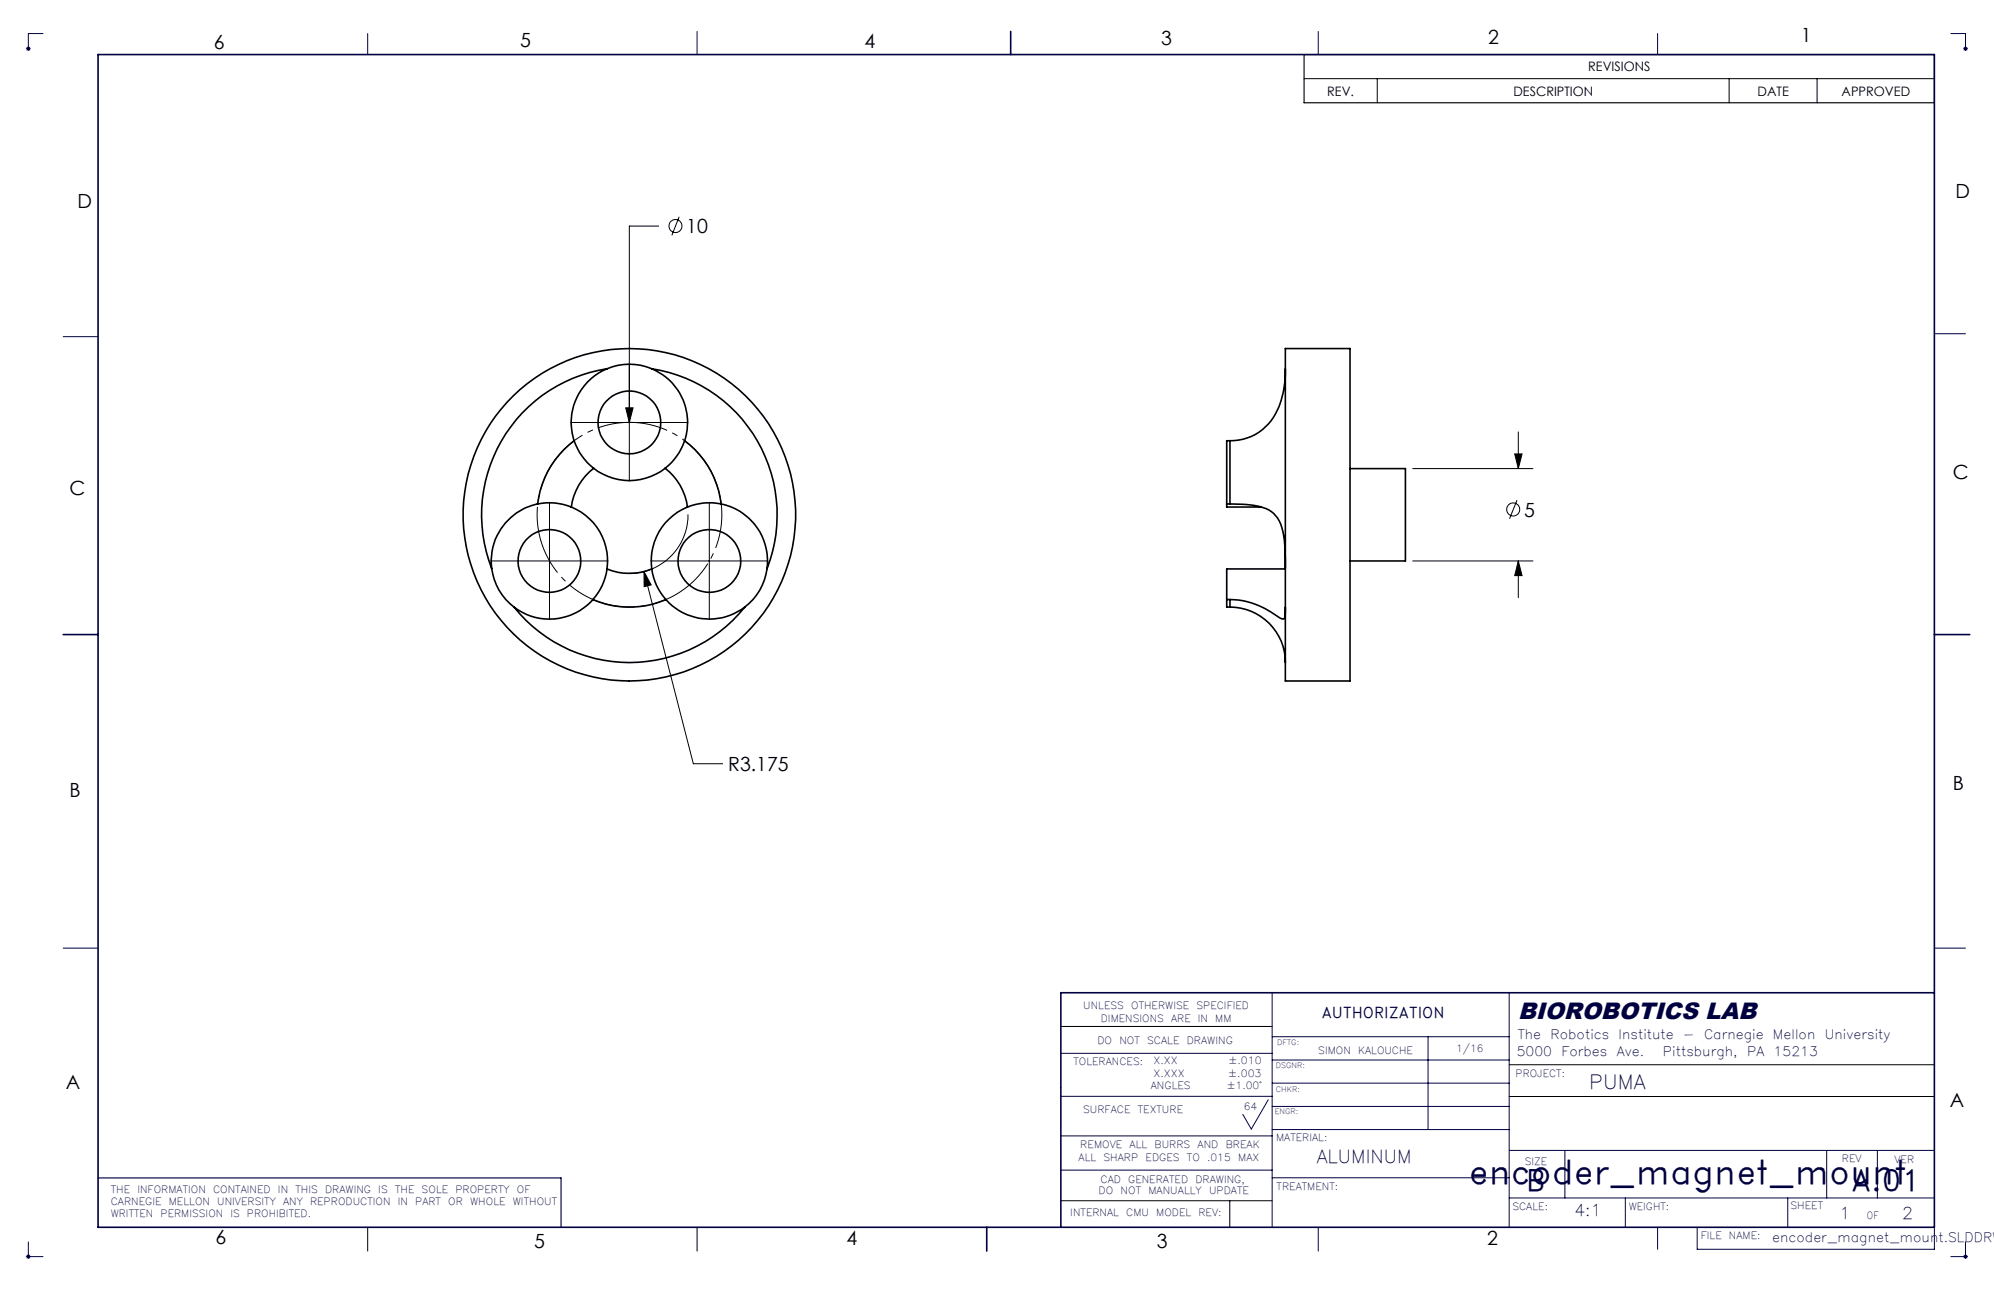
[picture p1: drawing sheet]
<svg xmlns="http://www.w3.org/2000/svg" width="432mm" height="279mm" viewBox="0 0 432 279" stroke-linecap="round" stroke-linejoin="round" font-family="sans-serif">
<g fill="none" stroke="#000" stroke-width=".22">
<path d="M282.4 17h136.5M298.2 17v5.3M374.4 17v5.3M393.5 17v5.3M142.6 49h-6.3v55.2M147.1 47l-1.6 4M123.6 91.5h25.4M135.5 88.3h1.6l-.8 3.2zM328 98.3h1.6l-.8 3.2zM328.8 93.6v7.9M119 108.8v25.4M149 111.4a12.6 12.6 0 0 1-12.6 12.8"/>
<path d="M153.6 108.8v25.4M305.9 101.5h26.1M328.5 108.3l-1.6 4.1M106.3 121.5h25.4M139.5 123.8l10.6 41.6h6.4M139.5 123.8l1.5 2.9-1.5 .4zM140.9 121.5h25.4M305.9 121.5h26.1M328.8 121.5v7.9M328.8 121.5l.8 3.2h-1.6zM229.7 222.3h45.8M326.8 230.6h92.1"/>
<path d="M326.8 237.5h92.1M79.6 265.8v5.2M151 265.8v5.2M229.7 260.1h45.8M266.3 260.1v5.7"/>
<circle cx="146.3" cy="49" r="1.41"/>
<circle cx="327.7" cy="110.3" r="1.42"/>
</g>
<path d="M155.4 105.6a20 20 0 0 0-33.4-8.1 20 20 0 0 0 9 33.3 20 20 0 0 0 24.8-23.9l-.4-1.3" fill="none" stroke="#000" stroke-width=".22" stroke-dasharray="15.2 1.3 1.3 1.3" stroke-dashoffset="1.9" stroke-linecap="butt"/>
<g fill="none" stroke="#000040" stroke-width=".22">
<path d="M5.6 10.5h1M5.8 10.2l.7 .7M6.5 10.2l-.7 .7M9.3 7.3h-3.2v3.7M79.6 7.3v4.5M151 6.8v5M285.5 6.8v5M359 7.3v4.5M422.5 7.3h3.1v3.7M425.1 10.5h1.1M425.3 10.2l.7 .7M426 10.2l-.7 .7"/>
<path d="M13.7 72.9h7.5M418.9 72.3h6.7M13.7 205.4h7.5M275.5 215v50.8M326.8 215v50.8M418.9 205.4h6.7M229.6 235.5h.1M229.7 228.1h45.8M229.7 237.5h45.8M274.6 238.2l-3.6 6.3-1.9-3.1M275.5 234.6h51.3M275.5 229.6h51.3"/>
<path d="M275.5 239.6h51.3M275.5 224.5h51.3M309.2 224.5v20.2M229.7 246h45.8M229.7 253.4h45.8M275.5 244.7h51.3M275.5 255.1h51.3M326.8 259.5h92.1M327 249.2h91.9M338.9 249.2v10.3M352 259.5v6.3M387.1 259.5v6.3"/>
<path d="M395.6 249.2v10.3M406.5 249.2v10.3M5.8 271.8l.7 .7M6.1 269v3.7M6.5 271.8l-.7 .7M9.3 272.2h-3.7M285.5 265.8v5.2M359 265.8v4.8M367.5 265.8v4.8h51.4v-4.8M422.5 272.2h3.7M425.3 271.8l.7 .7M425.6 269v3.7"/>
<path d="M426 271.8l-.7 .7"/>
</g>
<path d="M282.4 11.8h136.5v10.5h-136.5z" fill="none" stroke="#000" stroke-width=".25"/>
<path d="M21.2 255.1h100.3v10.7" fill="none" stroke="#000040" stroke-width=".25"/>
<path d="M21.2 11.8h397.7v254h-397.7zM218.9 6.8v5M13.7 137.4h7.5M418.9 137.4h7.6M418.9 215h-189.2v50.8M213.7 265.8v5.2" fill="none" stroke="#000040" stroke-width=".35"/>
<g fill="#000">
<path d="M135.5 88.3h1.6l-.8 3.2z"/>
<path d="M139.5 123.8v3.3l1.5-.4zM328 98.3h1.6l-.8 3.2zM328.8 121.5l.8 3.2h-1.6z"/>
</g>
<g fill="none" stroke="#000" stroke-width=".35">
<path d="M131.4 79.9a32 32 0 0 0-24.9 43.2M131.4 79.9a12.6 12.6 0 0 0-7.1 15.6M131.4 79.9a12.4 12.4 0 0 1 9.7 0M141.1 79.9a12.5 12.5 0 0 1 7.1 15.6M141.1 79.9a32 32 0 0 1 25 43.2M278.3 75.5h14v72h-14zM278.3 79.9a18.3 18.3 0 0 1-3.7 12 10.9 10.9 0 0 1-8.3 3.6M124.3 95.5a20.1 20.1 0 0 0-7.9 13.6M124.3 95.5a13.1 13.1 0 0 0 4.3 5.9M148.2 95.5a19.9 19.9 0 0 1 8 13.6M148.2 95.5a12.7 12.7 0 0 1-4.2 5.9M266.3 95.5v13.6"/>
<path d="M266.3 95.5h-.7v13.6M116.4 109.1a12.7 12.7 0 0 0-9.9 14M116.4 109.1a12.5 12.5 0 0 1 7.3 .7M123.7 109.8a12.5 12.5 0 0 1 7.7 13.4M128.6 101.4a12.6 12.6 0 0 0-4.9 8.4M128.6 101.4a12.5 12.5 0 0 0 15.4 0M144 101.4a12.6 12.6 0 0 1 4.9 8.4M148.9 109.8a12.5 12.5 0 0 0-7.8 13.4M156.2 109.1a12.6 12.6 0 0 1 9.9 14M156.2 109.1a12.5 12.5 0 0 0-7.3 .7M265.6 109.1v.7h7.5M265.6 109.1h.7"/>
<path d="M266.3 109.1a18.5 18.5 0 0 1 8.4 1.3 7.1 7.1 0 0 1 3.3 5.7l.3 2.9v4.1M292.3 101.5h12v20h-12M106.5 123.1a12.5 12.5 0 0 0 4.8 8.4M111.3 131.5a32 32 0 0 0 50 0M128.4 129.9a12.6 12.6 0 0 1-17.1 1.6M128.4 129.9a20 20 0 0 0 15.8 0M131.4 123.2a12.8 12.8 0 0 0 9.7 0M131.4 123.2a12 12 0 0 1-3 6.7M141.1 123.2a12 12 0 0 0 3.1 6.7M144.2 129.9a12.6 12.6 0 0 0 17.1 1.6M166.1 123.1a12.5 12.5 0 0 1-4.8 8.4M265.6 129.9v1.6h.7"/>
<path d="M265.6 129.9h.7M266.3 131.5a12 12 0 0 1 12 12M266.3 129.9a18.4 18.4 0 0 1 10.9 4l.8 .2 .2-.3 .1-2.3M266.3 129.9v1.6M278.3 123.2h-12.7v6.7"/>
<circle cx="136.3" cy="91.5" r="6.8"/>
<circle cx="136.3" cy="111.5" r="36"/>
<circle cx="119" cy="121.5" r="6.8"/>
<circle cx="153.6" cy="121.5" r="6.8"/>
</g>
<text font-size="7.1" fill="#000040" x="318.1" y="256.4">encoder_magnet_mount</text>
<g font-size="6.3" fill="#000040">
<text x="401" y="258">A.01</text>
<text x="330.5" y="258">B</text>
</g>
<text font-size="5.1" fill="#000040" x="328.7" y="220.8">BIOROBOTICS LAB</text>
<g font-size="4.2">
<text x="46.3" y="10.6">6</text>
<text x="112.6" y="10.2">5</text>
<text x="187.2" y="10.4">4</text>
<text x="251.5" y="9.8">3</text>
<text x="322.3" y="9.4">2</text>
<text x="389.9" y="9.1">1</text>
<text x="16.8" y="45">D</text>
<text x="423.5" y="42.9">D</text>
<text x="148.6" y="50.5">10</text>
<text x="15" y="107.2">C</text>
<text x="422.9" y="103.8">C</text>
<text x="330" y="111.9">5</text>
<text x="157.7" y="167">R3.175</text>
<text x="15" y="172.6">B</text>
<text x="422.9" y="171.2">B</text>
<text x="14.3" y="235.9">A</text>
<text x="422.3" y="239.8">A</text>
<text x="46.6" y="269.5">6</text>
<text x="183.3" y="269.6">4</text>
<text x="322" y="269.6">2</text>
<text x="115.7" y="270.3">5</text>
<text x="250.5" y="270.3">3</text>
</g>
<text font-size="4.2" fill="#000040" x="344.2" y="235.8">PUMA</text>
<text font-size="3.9" fill="#000040" x="285.1" y="251.8">ALUMINUM</text>
<g font-size="3.5" fill="#000040">
<text x="341" y="263.5">4:1</text>
<text x="398.4" y="264.1">1</text>
<text x="411.9" y="264.1">2</text>
</g>
<text font-size="3.2" fill="#000040" x="286.2" y="220.5">AUTHORIZATION</text>
<g font-size="2.8">
<text x="343.9" y="15.5">REVISIONS</text>
<text x="287.4" y="20.7">REV.</text>
<text x="327.8" y="20.7">DESCRIPTION</text>
<text x="380.6" y="20.7">DATE</text>
<text x="398.8" y="20.7">APPROVED</text>
</g>
<g font-size="2.8" fill="#000040">
<text x="328.7" y="225.1">The</text>
<text x="335.8" y="225.1">Robotics</text>
<text x="350.5" y="225.1">Institute</text>
<text x="364.5" y="225.1">-</text>
<text x="369" y="225.1">Carnegie</text>
<text x="383.9" y="225.1">Mellon</text>
<text x="395.1" y="225.1">University</text>
<text x="328.4" y="228.8">5000</text>
<text x="338.1" y="228.8">Forbes</text>
<text x="350.1" y="228.8">Ave.</text>
<text x="360.1" y="228.8">Pittsburgh,</text>
<text x="378.3" y="228.8">PA</text>
<text x="384.1" y="228.8">15213</text>
<text x="383.8" y="268.9">encoder_magnet_mount.SLDDRW</text>
</g>
<g font-size="2.2" fill="#000040">
<text x="234.6" y="218.5">UNLESS</text>
<text x="238.4" y="221.3">DIMENSIONS</text>
<text x="245" y="218.5">OTHERWISE</text>
<text x="253.6" y="221.3">ARE</text>
<text x="259.1" y="218.5">SPECIFIED</text>
<text x="259.4" y="221.3">IN</text>
<text x="263.2" y="221.3">MM</text>
<text x="237.7" y="226">DO</text>
<text x="242.4" y="226">NOT</text>
<text x="248.4" y="226">SCALE</text>
<text x="257" y="226">DRAWING</text>
<text x="315.3" y="227.8">1/16</text>
<text x="232.5" y="230.6">TOLERANCES:</text>
<text x="249.8" y="230.4">X.XX</text>
<text x="249.8" y="233.2">X.XXX</text>
<text x="266" y="233.2">±.003</text>
<text x="266" y="230.4">±.010</text>
<text x="285.5" y="228.2">SIMON</text>
<text x="294.1" y="228.2">KALOUCHE</text>
<text x="328.2" y="233.3">PROJECT:</text>
<text x="249.2" y="235.9">ANGLES</text>
<text x="265.6" y="235.9">±1.00°</text>
<text x="234.5" y="241">SURFACE</text>
<text x="246.4" y="241">TEXTURE</text>
<text x="269.4" y="240.5">64</text>
<text x="233.6" y="251.5">ALL</text>
<text x="233.9" y="248.5">REMOVE</text>
<text x="239" y="251.5">SHARP</text>
<text x="244.6" y="248.5">ALL</text>
<text x="248.1" y="251.5">EDGES</text>
<text x="250" y="248.5">BURRS</text>
<text x="257" y="251.5">TO</text>
<text x="259.4" y="248.5">AND</text>
<text x="261.4" y="251.5">.015</text>
<text x="265.4" y="248.5">BREAK</text>
<text x="268.1" y="251.5">MAX</text>
<text x="276.3" y="247.1">MATERIAL:</text>
<text x="398.8" y="251.8">REV</text>
<text x="410.3" y="251.9">VER</text>
<text x="238.3" y="256.2">CAD</text>
<text x="244.3" y="256.2">GENERATED</text>
<text x="258.9" y="256.2">DRAWING,</text>
<text x="276.4" y="257.8">TREATMENT:</text>
<text x="330.2" y="252.3">SIZE</text>
<text x="24" y="258.4">THE</text>
<text x="24" y="261">CARNEGIE</text>
<text x="24" y="263.6">WRITTEN</text>
<text x="29.7" y="258.4">INFORMATION</text>
<text x="34.8" y="263.6">PERMISSION</text>
<text x="36.5" y="261">MELLON</text>
<text x="46.1" y="258.4">CONTAINED</text>
<text x="47" y="261">UNIVERSITY</text>
<text x="49.9" y="263.6">IS</text>
<text x="53.5" y="263.6">PROHIBITED.</text>
<text x="60.2" y="258.4">IN</text>
<text x="61.3" y="261">ANY</text>
<text x="64" y="258.4">THIS</text>
<text x="67.1" y="261">REPRODUCTION</text>
<text x="70.4" y="258.4">DRAWING</text>
<text x="81.9" y="258.4">IS</text>
<text x="85.5" y="258.4">THE</text>
<text x="86.1" y="261">IN</text>
<text x="89.9" y="261">PART</text>
<text x="91.3" y="258.4">SOLE</text>
<text x="97.1" y="261">OR</text>
<text x="98.6" y="258.4">PROPERTY</text>
<text x="101.8" y="261">WHOLE</text>
<text x="111" y="261">WITHOUT</text>
<text x="111.9" y="258.4">OF</text>
<text x="231.8" y="263.5">INTERNAL</text>
<text x="237.9" y="258.6">DO</text>
<text x="242.7" y="258.6">NOT</text>
<text x="243.9" y="263.5">CMU</text>
<text x="248.7" y="258.6">MANUALLY</text>
<text x="250.4" y="263.5">MODEL</text>
<text x="259.5" y="263.5">REV:</text>
<text x="261.8" y="258.6">UPDATE</text>
<text x="327.5" y="262">SCALE:</text>
<text x="352.7" y="262.2">WEIGHT:</text>
<text x="387.7" y="261.9">SHEET</text>
<text x="368.3" y="268.4">FILE</text>
<text x="374.4" y="268.4">NAME:</text>
<text x="404.3" y="264">OF</text>
</g>
<g font-size="1.6" fill="#000040">
<text x="276.6" y="226.4">DFTG:</text>
<text x="276.3" y="231.3">DSGNR:</text>
<text x="276.3" y="236.4">CHKR:</text>
<text x="276.1" y="241.2">ENGR:</text>
</g>
</svg>
